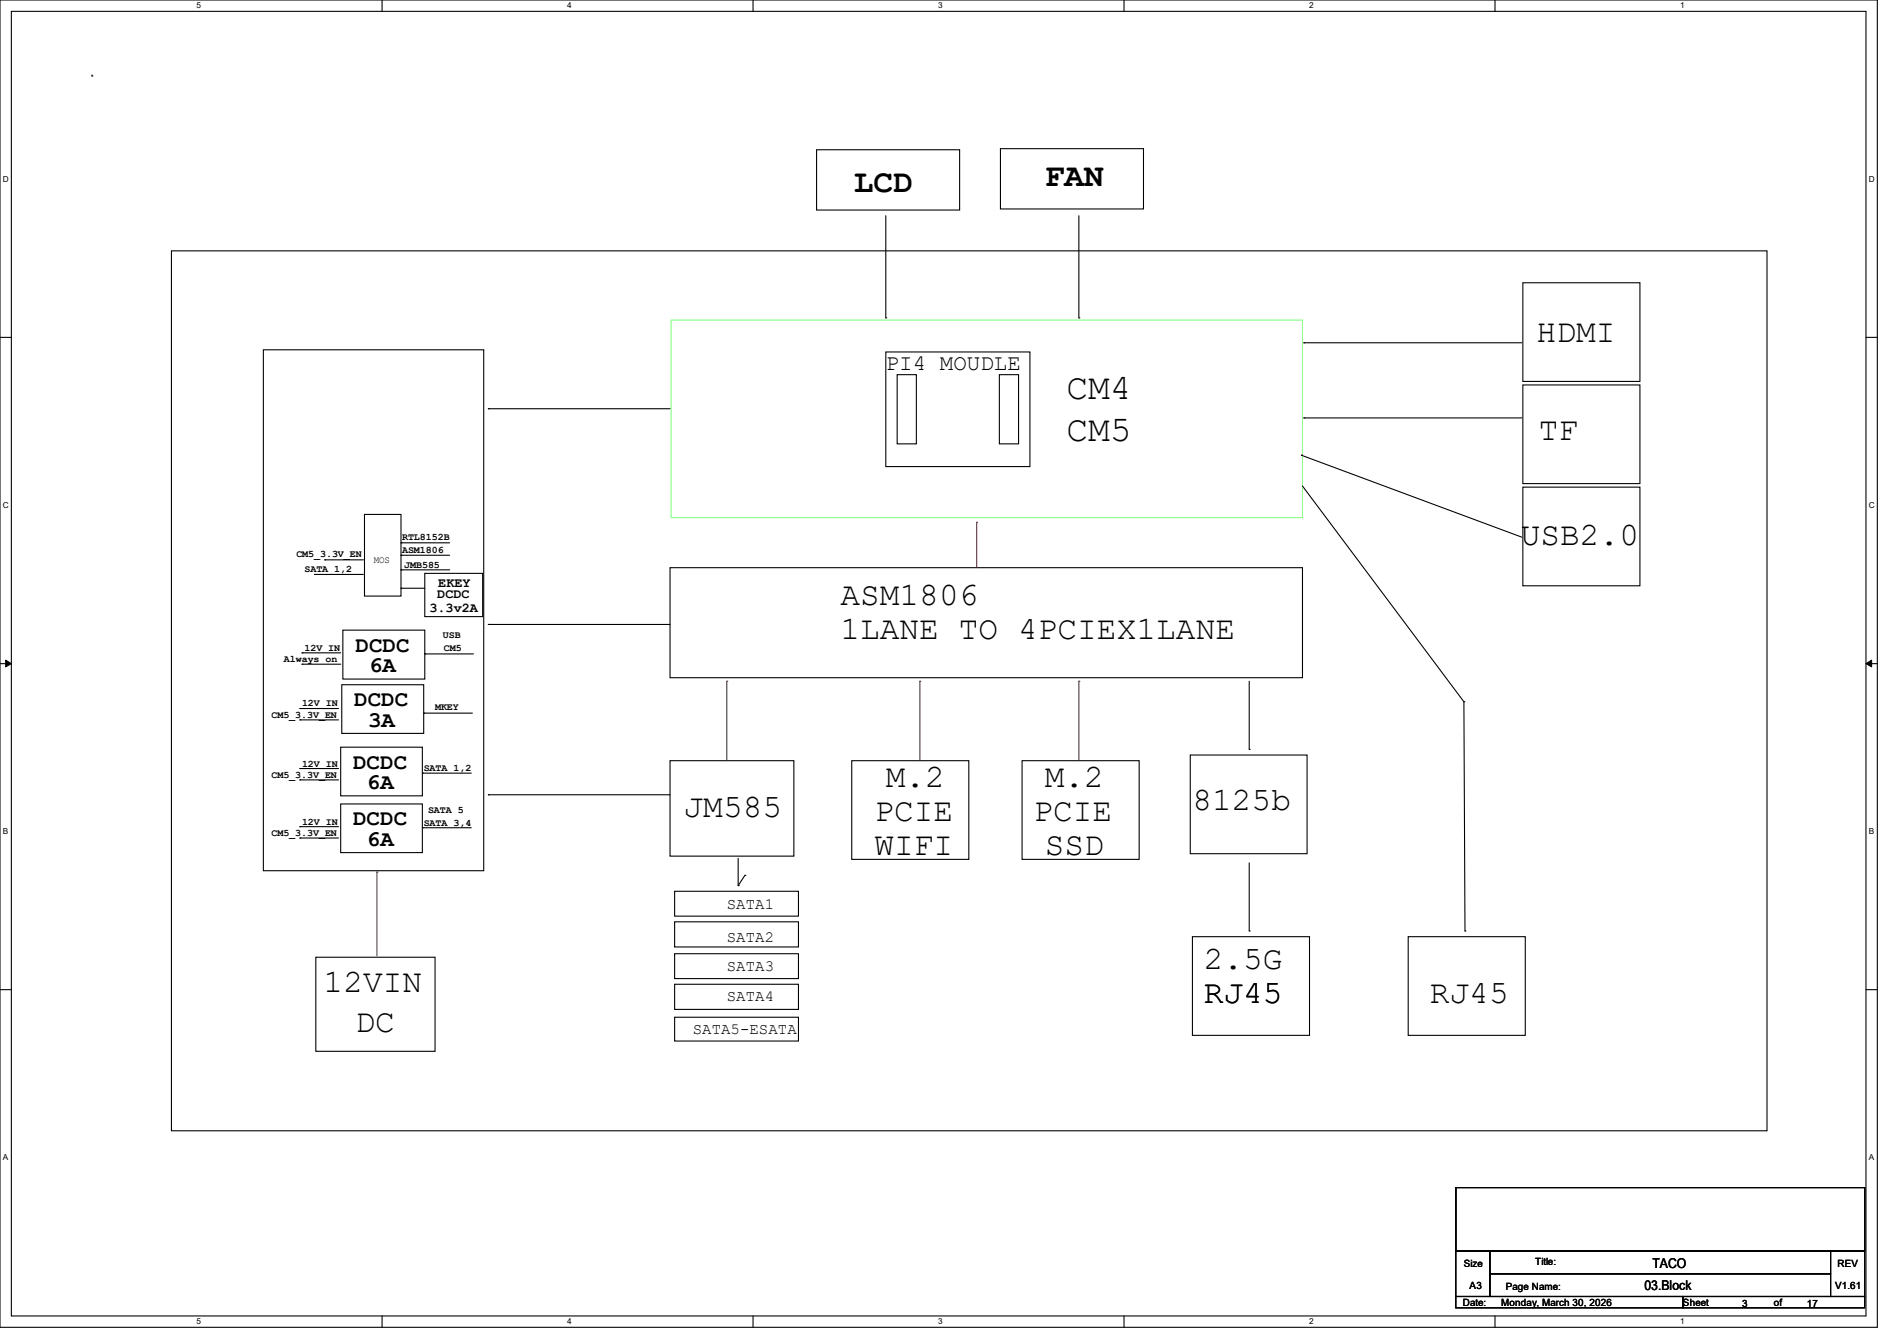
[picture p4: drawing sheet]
<svg xmlns="http://www.w3.org/2000/svg" width="297mm" height="210mm" viewBox="0 0 297 210" stroke-linecap="round" stroke-linejoin="round" font-family="sans-serif">
<g fill="none" stroke="#000" stroke-width=".17">
<path d="M0 0h293.9v207.9h-293.9zM1.8 1.8h290.3v204.3h-290.3zM14.4 11.9h.1M14.4 11.7v.2M59.8 0v1.8M117.9 0v1.8M176 0v1.8M234.1 0v1.8M26.8 39.3h249.8v137.8h-249.8zM127.8 23.5h22.4v9.4h-22.4zM138.7 33.8v16M156.6 23.3h22.4v9.4h-22.4z"/>
<path d="M168.9 33.8v16M0 52.8h1.8M41.2 54.8h34.5v81.6h-34.5zM138.7 55.1h22.5v18h-22.5zM138.7 49.8h.1M140.5 58.7h3v10.8h-3zM156.5 58.7h3v10.8h-3zM168.9 49.8h.1M204.1 53.7h.1M204.1 53.7h34.2M238.4 44.3h18.4v15.4h-18.4zM292.1 52.8h1.8"/>
<path d="M76.5 64h.1M76.5 64h28.4M203.8 71.3h.1M203.8 71.3l34.5 12.8M203.9 76.1l25.3 33.8M204.1 65.4h.1M204.1 65.4h34.2M238.4 76.3h18.4v15.4h-18.4zM238.4 60.3h18.4v15.4h-18.4zM49.2 90h.1M49.2 90h7.7M50.8 87.7h.1"/>
<path d="M50.8 87.7h6.1M53.7 98.7h12.8v7.6h-12.8zM57.1 80.6h5.7v12.7h-5.7zM62.8 85h.1M62.8 87h.1M62.8 89.2h.1M62.8 92.1h.1M62.8 85h7.6M62.8 87h7.6M62.8 89.2h7.6M62.8 92.1h3.7M66.5 89.8h9.1v6.8h-9.1z"/>
<path d="M76.5 97.8h.1M76.5 97.8h28.4M104.9 88.9h99v17.2h-99zM0 103.9h1.8M46.9 111h.1M46.9 112.7h.1M46.9 111h6.1M46.9 112.7h6.1M47.3 102.2h.1M47.3 104h.1M47.3 102.2h6M47.3 104h6"/>
<path d="M53.3 117h12.8v7.6h-12.8zM53.5 107.2h12.8v7.7h-12.8zM66.3 111.7h.1M66.3 111.7h7.7M66.5 102.4h.1M66.5 102.4h7.6M104.9 119.1h19.4v15h-19.4zM133.3 119.1h18.4v15.5h-18.4zM160 119.1h18.4v15.5h-18.4zM186.4 118.2h18.2v15.5h-18.2zM195.6 117.3h.1M195.6 106.7v10.6"/>
<path d="M229.2 109.9h.1M229.2 109.9l.2 35.9M292.1 103.9h1.8M46.9 120.4h.1M46.9 122.1h.1M46.9 129.5h.1M46.9 131.2h.1M46.9 120.4h6.1M46.9 122.1h6.1M46.9 129.5h6.1M46.9 131.2h6.1M53.3 125.9h12.8v7.6h-12.8z"/>
<path d="M66.1 121.1h.1M66.1 129.6h.1M66.1 121.1h7.7M66.1 129.6h7.7M76.5 124.5h.1M76.5 124.5h28.4M105.6 139.6h19.4v3.9h-19.4zM115.6 138.7h.1M115.6 134.4v4.3M116.6 137.1h.1M116.6 137.1l-1 1.6M195.6 135.1v10.7"/>
<path d="M0 155h1.8M49.4 149.9h18.7v14.7h-18.7zM105.6 144.4h19.4v3.9h-19.4zM105.6 149.4h19.4v3.8h-19.4zM105.6 154.1h19.4v4h-19.4zM105.6 159.3h19.4v3.7h-19.4zM186.7 146.7h18.3v15.4h-18.3zM195.6 145.8h.1M220.5 146.7h18.3v15.4h-18.3zM229.4 145.8h.1M292.1 155h1.8M227.9 186h64v9.9h-64z"/>
<path d="M227.9 195.9h5.4v7.1h-5.4zM233.3 195.9h53.3v3.6h-53.3zM233.3 199.5h53.3v3.5h-53.3zM286.6 195.9h5.3v7.1h-5.3zM59.8 206.1v1.8M117.9 206.1v1.8M176 206.1v1.8M227.9 203h35.6v1.8h-35.6zM234.1 206.1v1.8M263.5 203h28.4v1.8h-28.4z"/>
</g>
<path d="M.9 103.4l.9 .5-.9 .5zM292.1 103.9l.9-.5v1z" fill="#000"/>
<path d="M.9 103.4l.9 .5-.9 .5zM292.1 103.9l.9-.5v1z" fill="none" stroke="#000" stroke-width=".16"/>
<path d="M105.1 50.1h98.8v31h-98.8z" fill="none" stroke="#80ff80" stroke-width=".17"/>
<path d="M152.9 81.8h.1M152.9 81.8v7.1M113.8 106.7h.1M113.8 106.7v12.4M144 106.7h.1M144 106.7v12.4M168.9 106.7h.1M168.9 106.7v12.4M59 136.6h.1M59 136.6v13.1" fill="none" stroke="#800040" stroke-width=".17"/>
<g font-size="5.7">
<text x="167" y="62.5">CM4</text>
<text x="167" y="69.1">CM5</text>
</g>
<g font-size="5.1">
<text x="163.6" y="29.2">FAN</text>
<text x="133.7" y="30.1">LCD</text>
<text x="240.6" y="53.6">HDMI</text>
<text x="240.9" y="68.8">TF</text>
<text x="238.1" y="85.3">USB2.0</text>
<text x="131.6" y="94.8">ASM1806</text>
<text x="131.6" y="100.1">1LANE TO 4PCIEX1LANE</text>
<text x="138.7" y="123.2">M.2</text>
<text x="163.6" y="123.2">M.2</text>
<text x="107" y="128">JM585</text>
<text x="136.9" y="128.6">PCIE</text>
<text x="161.8" y="128.6">PCIE</text>
<text x="186.7" y="126.8">8125b</text>
<text x="136.9" y="133.9">WIFI</text>
<text x="163.6" y="133.9">SSD</text>
<text x="50.7" y="155.4">12VIN</text>
<text x="188.5" y="151.7">2.5G</text>
<text x="55.7" y="161.6">DC</text>
<text x="188.5" y="157">RJ45</text>
<text x="223.9" y="157">RJ45</text>
</g>
<g font-size="3.5">
<text x="138.7" y="57.9">PI4 MOUDLE</text>
<text x="55.7" y="102.1">DCDC</text>
<text x="57.8" y="105.2">6A</text>
<text x="55.5" y="110.6">DCDC</text>
<text x="57.6" y="113.8">3A</text>
<text x="55.3" y="120.4">DCDC</text>
<text x="57.4" y="123.6">6A</text>
<text x="55.3" y="129.2">DCDC</text>
<text x="57.4" y="132.5">6A</text>
</g>
<g font-size="2.5">
<text x="113.8" y="142.4">SATA1</text>
<text x="113.8" y="147.6">SATA2</text>
<text x="113.8" y="152">SATA3</text>
<text x="108.5" y="162">SATA5-ESATA</text>
<text x="113.8" y="156.8">SATA4</text>
</g>
<g font-size="2.1">
<text x="67.2" y="95.8">3.3v2A</text>
<text x="68.5" y="93.6">DCDC</text>
<text x="68.6" y="91.9">EKEY</text>
<text x="257.5" y="202">03.Block</text>
<text x="258.7" y="198.6">TACO</text>
</g>
<g font-size="1.6">
<text x="46.4" y="87.2">CM5_3.3V_EN</text>
<text x="47.7" y="89.6">SATA 1,2</text>
<text x="58.5" y="88.2">MOS</text>
<text x="62.9" y="84.5">RTL8152B</text>
<text x="62.9" y="86.6">ASM1806</text>
<text x="63.3" y="88.9">JMB585</text>
<text x="47.7" y="101.9">12V IN</text>
<text x="69.3" y="99.9">USB</text>
<text x="69.5" y="101.9">CM5</text>
<text x="44.4" y="103.7">Always on</text>
<text x="42.5" y="112.4">CM5_3.3V_EN</text>
<text x="47.3" y="110.6">12V IN</text>
<text x="68.1" y="111.2">MKEY</text>
<text x="42.5" y="121.8">CM5_3.3V_EN</text>
<text x="47.3" y="120.1">12V IN</text>
<text x="66.3" y="120.7">SATA 1,2</text>
<text x="42.5" y="130.9">CM5_3.3V_EN</text>
<text x="47.3" y="129.1">12V IN</text>
<text x="66.3" y="129.3">SATA 3,4</text>
<text x="67" y="127.3">SATA 5</text>
<text x="229.2" y="198.5">Size</text>
<text x="230.1" y="201.8">A3</text>
<text x="235.8" y="202">Page Name:</text>
<text x="240.4" y="198.1">Title:</text>
<text x="287.3" y="201.8">V1.61</text>
<text x="287.7" y="198.5">REV</text>
<text x="229" y="204.5">Date:</text>
<text x="235" y="204.5">Monday, March 30, 2026</text>
<text x="263.5" y="204.5">Sheet</text>
<text x="272.8" y="204.7">3</text>
<text x="277.7" y="204.5">of</text>
<text x="282.9" y="204.7">17</text>
</g>
<g font-size="1.3">
<text x="30.8" y="1.3">5</text>
<text x="88.8" y="1.3">4</text>
<text x="146.9" y="1.3">3</text>
<text x="205" y="1.3">2</text>
<text x="263.1" y="1.3">1</text>
<text x=".5" y="28.4">D</text>
<text x="292.6" y="28.4">D</text>
<text x=".5" y="79.5">C</text>
<text x="292.6" y="79.5">C</text>
<text x=".5" y="130.6">B</text>
<text x="292.6" y="130.6">B</text>
<text x=".5" y="181.7">A</text>
<text x="292.6" y="181.7">A</text>
<text x="30.8" y="207.4">5</text>
<text x="88.8" y="207.4">4</text>
<text x="146.9" y="207.4">3</text>
<text x="205" y="207.4">2</text>
<text x="263.1" y="207.4">1</text>
</g>
</svg>
